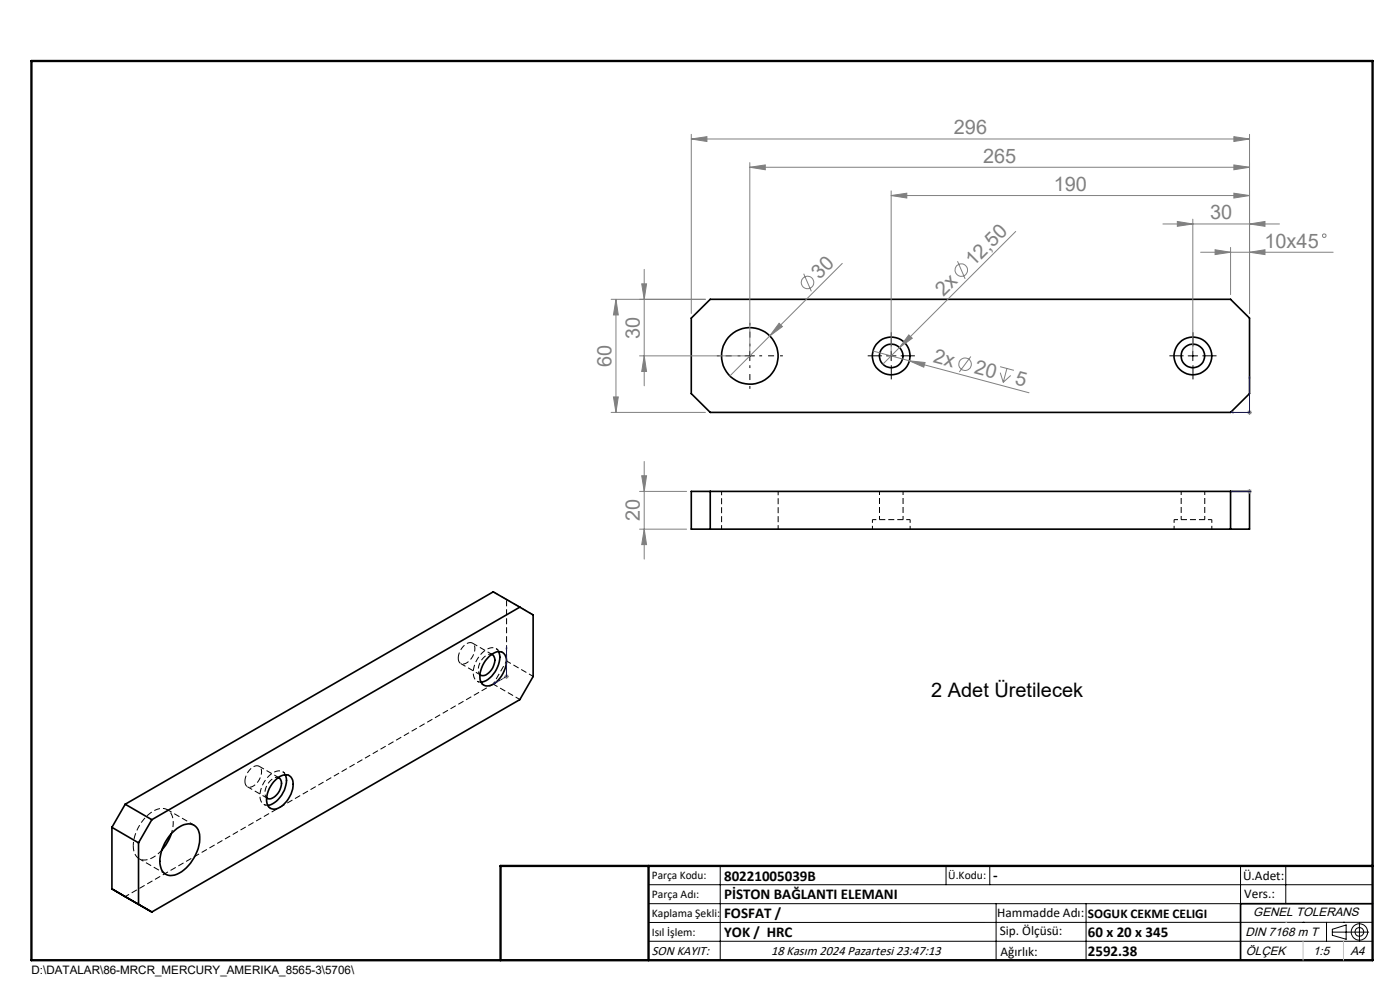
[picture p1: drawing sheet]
<svg xmlns="http://www.w3.org/2000/svg" width="297mm" height="210mm" viewBox="0 0 297 210" stroke-linecap="round" stroke-linejoin="round" font-family="sans-serif">
<g fill="none" stroke="#000" stroke-width=".35">
<path d="M146.6 67.5l4.1-4h110.4l4 4v16l-4 4h-110.4l-4.1-4zM146.6 104.2h118.5v8h-118.5zM150.7 104.2v8M261.1 104.2v8M103.7 139.3a2.45 2.45 0 0 1 3-.8 2.89 2.89 0 0 1 .5 3.3 5.1 5.1 0 0 1-3.9 3.7 1.8 1.8 0 0 1-1.5-2.2 6.3 6.3 0 0 1 1.9-4zM104.3 138.8a1.68 1.68 0 0 1 .4 2.4 2.84 2.84 0 0 1-2.6 2.1l-.3-.2M105.8 138.2a5.6 5.6 0 0 1-2.3 5.9l-1.4 .6M110.3 128.8l2.8 1.6v13.1l-2.8 4.9-78.1 45.1-8.5-4.9M110.3 128.8l-78.1 45.1M110.3 128.8l-5.7-3.3-78 45.1M23.7 175.5l5.7 3.3M23.7 175.5v13.1"/>
<path d="M26.6 170.6l5.6 3.3M26.6 170.6l-2.9 4.9M29.4 178.8v13l-5.7-3.2M32.2 173.9l-2.8 4.9M36.3 176.9l-.8 1.7-1.2 1.7M36.5 176.6a4.5 4.5 0 0 1 4.3-1.7 2.82 2.82 0 0 1 1.6 3.2 9 9 0 0 1-5.4 7.5 2.36 2.36 0 0 1-3.1-2.3 8.9 8.9 0 0 1 2.6-6.7zM58.1 165.8a3.2 3.2 0 0 1 3.1-1.4 2.37 2.37 0 0 1 .9 3 5.8 5.8 0 0 1-3.6 4.2 1.72 1.72 0 0 1-1.9-2.2l.5-2.1zM59 165a1.68 1.68 0 0 1 .4 2.4 2.84 2.84 0 0 1-2.5 2l-.3-.2M60.5 164.4a5.5 5.5 0 0 1-3.1 6.3l-.6 .1M291.2 191.7h-28v12"/>
<circle cx="159.1" cy="75.5" r="6"/>
<circle cx="189.1" cy="75.5" r="2.49"/>
<circle cx="189.1" cy="75.5" r="4"/>
<circle cx="253.1" cy="75.5" r="2.49"/>
<circle cx="253.1" cy="75.5" r="4"/>
</g>
<path d="M153.1 104.2v8M165.1 112.2v-8M193.1 110.2h-8M257.1 110.2h-8M105.8 138.2a1.68 1.68 0 0 0-2.7-.4 5.8 5.8 0 0 0-2.5 5.9 1.44 1.44 0 0 0 1.5 1M28.3 179.4a9 9 0 0 1 5.1-7.7 2.43 2.43 0 0 1 3.3 2.5v1.2l-.4 1.5M60.5 164.3a1.68 1.68 0 0 0-2.6-.3 5.8 5.8 0 0 0-2.6 5.9 1.44 1.44 0 0 0 1.5 .9" fill="none" stroke="#000" stroke-width=".21" stroke-dasharray="1.3 .6" stroke-dashoffset=".4" stroke-linecap="butt"/>
<path d="M185.1 110.2v2M193.1 112.2v-2M249.1 110.2v2M257.1 112.2v-2" fill="none" stroke="#000" stroke-width=".21" stroke-dasharray="1.3 .6" stroke-dashoffset=".6" stroke-linecap="butt"/>
<path d="M186.6 104.2v6M191.6 110.2v-6M250.6 104.2v6M255.6 110.2v-6M101.8 143.1a2.88 2.88 0 0 1 .9-3.8l1-.5h.6M56.6 169.2a2.88 2.88 0 0 1 .9-3.7l1-.6h.6" fill="none" stroke="#000" stroke-width=".21" stroke-dasharray="1.3 .6" stroke-dashoffset=".5" stroke-linecap="butt"/>
<path d="M97.2 139.6a3.5 3.5 0 0 1 2.6-3.3 1.36 1.36 0 0 1 .8 2.1 2.93 2.93 0 0 1-2.7 2.4 1.11 1.11 0 0 1-.7-1.2M104.5 138.9l-4.3-2.5M97.7 140.7l4.3 2.5M52 165.7a3.5 3.5 0 0 1 2.5-3.3 1.36 1.36 0 0 1 .9 2.1 2.93 2.93 0 0 1-2.7 2.5 1.11 1.11 0 0 1-.7-1.3M52.5 166.9l4.2 2.4M59.2 165l-4.2-2.5M34.3 180.3a4.9 4.9 0 0 1-4.3 2.1 2.72 2.72 0 0 1-1.7-3" fill="none" stroke="#000" stroke-width=".21" stroke-dasharray="1.3 .6" stroke-dashoffset=".1" stroke-linecap="butt"/>
<path d="M104.6 145.1l-78 45.1" fill="none" stroke="#000" stroke-width=".21" stroke-dasharray="1.3 .6" stroke-dashoffset=".3" stroke-linecap="butt"/>
<path d="M104.6 125.5l2.9 1.7" fill="none" stroke="#000" stroke-width=".21" stroke-dasharray="1.3 .6" stroke-linecap="butt"/>
<path d="M107.5 127.2l5.6 3.2M104.6 145.1l5.7 3.3M113.1 143.5l-5.6-3.3M41.2 175l-5.7-3.2M29.5 182.2l5.7 3.2" fill="none" stroke="#000" stroke-width=".21" stroke-dasharray="1.3 .6" stroke-dashoffset=".2" stroke-linecap="butt"/>
<path d="M107.5 127.2v13" fill="none" stroke="#000" stroke-width=".21" stroke-dasharray="1.3 .6" stroke-dashoffset="-.2" stroke-linecap="butt"/>
<path d="M107.5 140.2l-2.9 4.9" fill="none" stroke="#000" stroke-width=".21" stroke-dasharray="1.3 .6" stroke-dashoffset=".7" stroke-linecap="butt"/>
<path d="M106.6 138.4l-1.4-.8M101.2 144.5l1.4 .8M56 170.6l1.4 .8M61.4 164.5l-1.4-.8" fill="none" stroke="#000" stroke-width=".21" stroke-dasharray="1.3 .6" stroke-dashoffset=".8" stroke-linecap="butt"/>
<g fill="none" stroke="#808080" stroke-width=".21">
<path d="M146.6 29.5l3.4-.5v1zM146.6 28.5v38M146.6 29.5h118.5M159.1 35.5l3.2-.5v1zM159.1 34.5v40M159.1 35.5h106M261.8 35l3.3 .5-3.3 .5zM261.8 29l3.3 .5-3.3 .5zM265.1 28.5v38M136.7 57.1v24.7M170.5 58.1l1.6 3.7M178.7 55.9l-15.4 15.4"/>
<path d="M189.1 41.5l3.3-.5v1zM189.1 40.5v34M189.1 41.5h76M203.1 55.4l1.7 3.8M215.5 49.1l-24.7 24.6M246.7 47.5h24.7M249.8 47l3.2 .5-3.2 .5zM253 46.5v28M254.7 53.5h28.1M257.8 53l3.3 .5-3.3 .5zM261.1 52.5v10M261.8 41l3.3 .5-3.3 .5z"/>
<path d="M265.1 53.5l3.3-.5v1zM265.1 47.5l3.3-.5v1zM129.6 63.5h20M130.7 63.5l.5 3.3h-1.1zM130.7 63.5v24M135.7 75.5h22.3M136.1 60.2h1.1l-.5 3.3zM136.7 75.5l.5 3.3h-1.1zM163.3 71.3l-8.5 8.5M165.3 68.6l.7 .7-2.7 2zM185.2 74.5l7.7 2M190.8 73.7l-3.5 3.5"/>
<path d="M192.8 71l.7 .7-2.7 2zM192.9 76.5l3.4 .4-.3 1zM192.9 76.5l25.4 6.8M206 75.6l-2.5 3.3M212.2 77.8l2.9 .8M212.2 79l.6 2.1M213.6 78.2l-.8 2.9M214.4 79.6l-1.6 1.5M129.6 87.5h20M130.1 84.2h1.1l-.5 3.3zM136.7 97.9v20.7M264.5 87.5h1.1"/>
<path d="M264.7 87.1l.7 .7M265.1 87v1M265.4 87.1l-.7 .7M135.7 104.2h10M135.7 112.2h10M136.1 100.9h1.1l-.5 3.3zM136.7 112.2l.5 3.3h-1.1zM264.5 104.2h1.1M264.7 103.9l.7 .7M265.1 103.7v1M265.4 103.9l-.7 .7M107 143.5h.9"/>
<path d="M107.1 143.1l.7 .8M107.5 143v1M107.8 143.1l-.7 .8"/>
<circle cx="171.3" cy="59.9" r="1.33"/>
<circle cx="203.9" cy="57.3" r="1.33"/>
<circle cx="280.9" cy="50" r=".38"/>
<circle cx="204.7" cy="77.3" r="1.33"/>
</g>
<g fill="none" stroke="#000" stroke-width=".21">
<path d="M158 75.5h2.1M159.1 74.5v2M188.1 75.5h2M189.1 74.5v2M252.1 75.5h2M253 74.5v2M137.6 187.7h153.6M137.6 191.7h153.6M137.6 199.7h153.6M152.8 183.7v20M200.7 183.7v4M210 183.7v4"/>
<path d="M211.3 191.7v12M230.4 191.7v12M263.2 183.7v20M272.8 183.7v8M276.4 195.6h.1M281.4 195.6v4.1M282.6 197.7h7.8M282.6 197.1l3-.9v3l-3-.8zM285 195.6h.1M288.4 195.8v3.8M291.2 195.6l-153.6 .1"/>
<circle cx="288.4" cy="197.7" r="1.74"/>
<circle cx="288.4" cy="197.7" r=".93"/>
</g>
<path d="M265.1 79.8v.4h-.1zM265.1 79.8v7.7h-3.9M261.2 87.5l.4-.1v.2zM261.2 104.2h.4h-.4M261.2 104.2h3.9M265 104.2h.1zM265.1 104.2h.1M107.5 137.2v.3l-.1 .1zM107.5 137.2v6.3l-2.8 1.6M104.7 145.1l.3-.3z" fill="none" stroke="#00f" stroke-width=".21"/>
<path d="M187.1 75.5h-3M189.1 73.5v-3M189.1 77.5v3M191.1 75.5h3M251.1 75.5h-3M253.1 73.5v-3M253.1 77.5v3M255.1 75.5h3" fill="none" stroke="#000" stroke-width=".21" stroke-dasharray="15.2 1.3 1.3 1.3" stroke-linecap="butt"/>
<path d="M157.1 75.5h-5M159.1 73.5v-5M159.1 77.5v5M161.1 75.5h5" fill="none" stroke="#000" stroke-width=".21" stroke-dasharray="15.2 1.3 1.3 1.3" stroke-dashoffset="14.6" stroke-linecap="butt"/>
<path d="M106.2 203.7h185" fill="none" stroke="#000" stroke-width=".25"/>
<path d="M6.7 12.9h284.5v190.8h-284.5zM137.6 183.7v20M291.2 183.7h-185v20" fill="none" stroke="#000" stroke-width=".5"/>
<path d="M272.8 195.6h.1M276.4 199.7v4M285 199.7v4" fill="none" stroke="#c0c0c0" stroke-width=".21"/>
<g fill="#00f">
<path d="M261.2 87.5l.4 .1v-.2zM265.1 79.8l-.1 .4h.1z"/>
<path d="M261.2 104.2h.4zM265 104.2h.1z"/>
<path d="M104.7 145.1l.3-.3zM107.5 137.2l-.1 .4 .1-.1z"/>
</g>
<g fill="#808080">
<path d="M165.3 68.6l.7 .7-2.7 2z"/>
<path d="M192.8 71l.7 .7-2.7 2z"/>
<path d="M192.9 76.5l3.4 .4-.3 1z"/>
<path d="M261.8 35l3.3 .5-3.3 .5zM159.1 35.5l3.2-.5v1zM265.1 53.5l3.3-.5v1zM257.8 53l3.3 .5-3.3 .5z"/>
<path d="M146.6 29.5l3.4-.5v1zM261.8 29l3.3 .5-3.3 .5zM189.1 41.5l3.3-.5v1zM261.8 41l3.3 .5-3.3 .5zM249.8 47l3.2 .5-3.2 .5zM265.1 47.5l3.3-.5v1z"/>
<path d="M136.7 75.5l.5 3.3h-1.1zM136.1 60.2h1.1l-.5 3.3zM136.7 112.2l.5 3.3h-1.1zM136.1 100.9h1.1l-.5 3.3z"/>
<path d="M130.7 63.5l.5 3.3h-1.1zM130.1 84.2h1.1l-.5 3.3z"/>
</g>
<g font-size="4.2" fill="#808080">
<text x="202.4" y="28.5">296</text>
<text x="208.6" y="34.5">265</text>
<text x="223.6" y="40.5">190</text>
<text x="256.7" y="46.5">30</text>
<text x="268.2" y="52.5">10x45</text>
<text x="173.9" y="59.4" transform="rotate(-45 173.9 59.4)">30</text>
<text x="206.5" y="56.7" transform="rotate(-45 206.5 56.7)">12,50</text>
<text x="200.2" y="63.1" transform="rotate(-45 200.2 63.1)">2x</text>
<text x="135.7" y="71.8" transform="rotate(-90 135.7 71.8)">30</text>
<text x="129.7" y="77.8" transform="rotate(-90 129.7 77.8)">60</text>
<text x="197.8" y="76.9" transform="rotate(15 197.8 76.9)">2x</text>
<text x="206.5" y="79.2" transform="rotate(15 206.5 79.2)">20</text>
<text x="215.2" y="81.5" transform="rotate(15 215.2 81.5)">5</text>
<text x="135.7" y="110.6" transform="rotate(-90 135.7 110.6)">20</text>
</g>
<text font-size="4.2" x="197.6" y="147.9">2 Adet Üretilecek</text>
<g font-size="3.2">
<text x="153.6" y="190.8">PİSTON BAĞLANTI ELEMANI</text>
<text x="153.6" y="186.8">80221005039B</text>
<text x="210.7" y="186.6">-</text>
<text x="153.6" y="194.8">FOSFAT /</text>
<text x="153.6" y="198.8">YOK / HRC</text>
<text x="230.8" y="198.7">60 x 20 x 345</text>
<text x="230.8" y="202.8">2592.38</text>
</g>
<g font-size="2.8">
<text x="263.7" y="186.7">Ü.Adet:</text>
<text x="263.9" y="190.5">Vers.:</text>
<text x="211.5" y="194.5">Hammadde Adı:</text>
<text x="230.8" y="194.7">SOGUK CEKME CELIGI</text>
<text x="138.3" y="202.6">SON KAYIT:</text>
<text x="163.6" y="202.6">18 Kasım 2024 Pazartesi 23:47:13</text>
<text x="212.1" y="198.4">Sip. Ölçüsü:</text>
<text x="212.2" y="202.7">Ağırlık:</text>
</g>
<g font-size="2.6">
<text x="265.9" y="194.4">GENEL TOLERANS</text>
<text x="264.2" y="198.5">DIN 7168 m T</text>
<text x="264.3" y="202.6">ÖLÇEK</text>
<text x="278.5" y="202.6">1:5</text>
<text x="286.5" y="202.6">A4</text>
</g>
<g font-size="2.5">
<text x="138.3" y="186.4">Parça Kodu:</text>
<text x="138.3" y="190.5">Parça Adı:</text>
<text x="201.2" y="186.5">Ü.Kodu:</text>
<text x="138.3" y="194.5">Kaplama Şekli:</text>
<text x="138.3" y="198.6">Isıl İşlem:</text>
<text x="6.7" y="206.7">D:\DATALAR\86-MRCR_MERCURY_AMERIKA_8565-3\5706\</text>
</g>
</svg>
